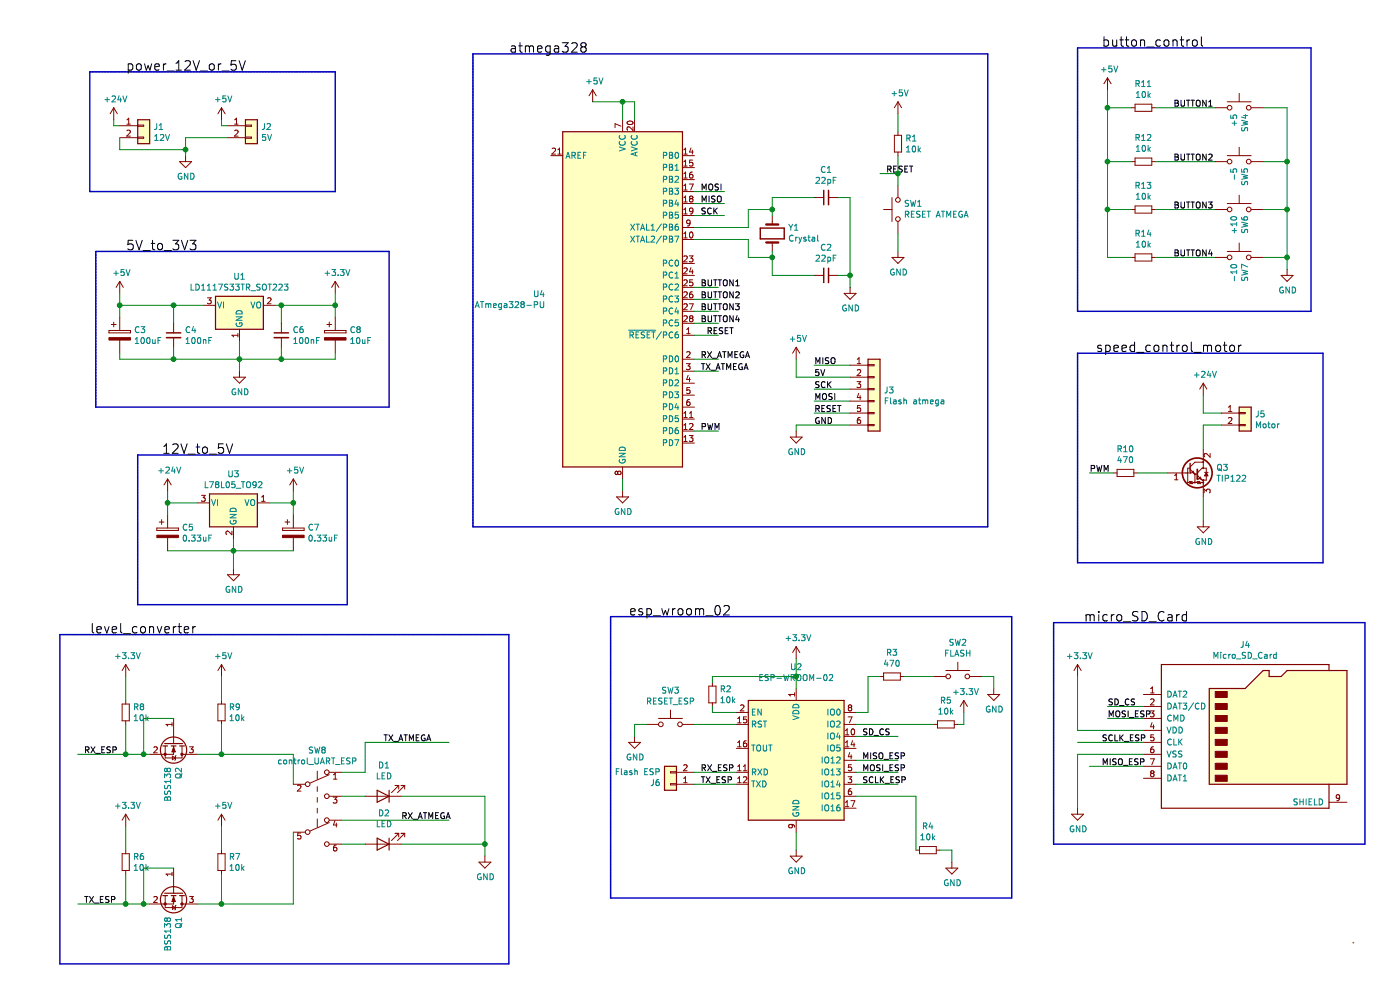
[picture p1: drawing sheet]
EESchema Schematic File Version 4
EELAYER 30 0
EELAYER END
$Descr A4 11693 8268
encoding utf-8
Sheet 1 1
Title ""
Date ""
Rev ""
Comp ""
Comment1 ""
Comment2 ""
Comment3 ""
Comment4 ""
$EndDescr
$Comp
L RF_Module:ESP-WROOM-02 U2
U 1 1
P 6650 6350
F 0 "U2" H 6650 7131 50  0000 C CNN
F 1 "ESP-WROOM-02" H 6650 7040 50  0000 C CNN
F 2 "RF_Module:ESP-WROOM-02" H 7250 5800 50  0001 C CNN
F 3 "https://www.espressif.com/sites/default/files/documentation/0c-esp-wroom-02_datasheet_en.pdf" H 6700 7850 50  0001 C CNN
	1    6650 6350
	1    0    0    -1  
$EndComp
$Comp
L MCU_Microchip_ATmega:ATmega328-PU U4
U 1 1
P 5200 2500
F 0 "U4" H 4556 2546 50  0000 R CNN
F 1 "ATmega328-PU" H 4556 2455 50  0000 R CNN
F 2 "Package_DIP:DIP-28_W7.62mm" H 5200 2500 50  0001 C CIN
F 3 "http://ww1.microchip.com/downloads/en/DeviceDoc/ATmega328_P%20AVR%20MCU%20with%20picoPower%20Technology%20Data%20Sheet%2040001984A.pdf" H 5200 2500 50  0001 C CNN
	1    5200 2500
	1    0    0    -1  
$EndComp
$Comp
L Device:C_Small C1
U 1 1
P 6900 1650
F 0 "C1" V 7129 1650 50  0000 C CNN
F 1 "22pF" V 7038 1650 50  0000 C CNN
F 2 "Capacitor_SMD:C_1210_3225Metric" H 6900 1650 50  0001 C CNN
F 3 "~" H 6900 1650 50  0001 C CNN
	1    6900 1650
	0    -1   -1   0   
$EndComp
$Comp
L Device:C_Small C2
U 1 1
P 6900 2300
F 0 "C2" V 7129 2300 50  0000 C CNN
F 1 "22pF" V 7038 2300 50  0000 C CNN
F 2 "Capacitor_SMD:C_1210_3225Metric" H 6900 2300 50  0001 C CNN
F 3 "~" H 6900 2300 50  0001 C CNN
	1    6900 2300
	0    -1   -1   0   
$EndComp
$Comp
L Device:Crystal Y1
U 1 1
P 6450 1950
F 0 "Y1" V 6496 1819 50  0000 R CNN
F 1 "Crystal" V 6405 1819 50  0000 R CNN
F 2 "Crystal:Crystal_HC52-6mm_Vertical" H 6450 1950 50  0001 C CNN
F 3 "~" H 6450 1950 50  0001 C CNN
	1    6450 1950
	0    -1   -1   0   
$EndComp
$Comp
L power:GND #PWR0101
U 1 1
P 7100 2400
F 0 "#PWR0101" H 7100 2150 50  0001 C CNN
F 1 "GND" H 7105 2227 50  0000 C CNN
F 2 "" H 7100 2400 50  0001 C CNN
F 3 "" H 7100 2400 50  0001 C CNN
	1    7100 2400
	1    0    0    -1  
$EndComp
$Comp
L Device:R_Small R1
U 1 1
P 7500 1200
F 0 "R1" H 7559 1246 50  0000 L CNN
F 1 "10k" H 7559 1155 50  0000 L CNN
F 2 "Resistor_SMD:R_0805_2012Metric" H 7500 1200 50  0001 C CNN
F 3 "~" H 7500 1200 50  0001 C CNN
	1    7500 1200
	1    0    0    -1  
$EndComp
$Comp
L Switch:SW_Push SW1
U 1 1
P 7500 1750
F 0 "SW1" V 7546 1702 50  0000 R CNN
F 1 "RESET ATMEGA" V 7455 1702 50  0000 R CNN
F 2 "Button_Switch_SMD:SW_Push_1P1T_NO_6x6mm_H9.5mm" H 7500 1950 50  0001 C CNN
F 3 "~" H 7500 1950 50  0001 C CNN
	1    7500 1750
	0    -1   -1   0   
$EndComp
$Comp
L power:+5V #PWR0102
U 1 1
P 7500 950
F 0 "#PWR0102" H 7500 800 50  0001 C CNN
F 1 "+5V" H 7515 1123 50  0000 C CNN
F 2 "" H 7500 950 50  0001 C CNN
F 3 "" H 7500 950 50  0001 C CNN
	1    7500 950 
	1    0    0    -1  
$EndComp
$Comp
L power:GND #PWR0103
U 1 1
P 7500 2100
F 0 "#PWR0103" H 7500 1850 50  0001 C CNN
F 1 "GND" H 7505 1927 50  0000 C CNN
F 2 "" H 7500 2100 50  0001 C CNN
F 3 "" H 7500 2100 50  0001 C CNN
	1    7500 2100
	1    0    0    -1  
$EndComp
Wire Wire Line
	6250 1900 6250 1750
Wire Wire Line
	6250 1750 6450 1750
Wire Wire Line
	6450 1750 6450 1800
Wire Wire Line
	6250 2000 6250 2150
Wire Wire Line
	6250 2150 6450 2150
Wire Wire Line
	6450 2150 6450 2100
Wire Wire Line
	6800 1650 6450 1650
Wire Wire Line
	6450 1650 6450 1750
Connection ~ 6450 1750
Wire Wire Line
	6800 2300 6450 2300
Wire Wire Line
	6450 2300 6450 2150
Connection ~ 6450 2150
Wire Wire Line
	7000 1650 7100 1650
Wire Wire Line
	7100 1650 7100 2300
Wire Wire Line
	7000 2300 7100 2300
Connection ~ 7100 2300
Wire Wire Line
	7100 2300 7100 2400
Wire Wire Line
	7500 950  7500 1100
Wire Wire Line
	7500 1950 7500 2100
Wire Wire Line
	7500 1450 7500 1550
Wire Wire Line
	7500 1300 7500 1450
Connection ~ 7500 1450
Wire Wire Line
	7350 1450 7500 1450
Wire Wire Line
	6000 2800 5800 2800
Text Label 7400 1450 0    50   ~ 0
RESET
Text Label 5900 2800 0    50   ~ 0
RESET
$Comp
L power:+5V #PWR0104
U 1 1
P 4950 850
F 0 "#PWR0104" H 4950 700 50  0001 C CNN
F 1 "+5V" H 4965 1023 50  0000 C CNN
F 2 "" H 4950 850 50  0001 C CNN
F 3 "" H 4950 850 50  0001 C CNN
	1    4950 850 
	1    0    0    -1  
$EndComp
$Comp
L power:GND #PWR0106
U 1 1
P 5200 4100
F 0 "#PWR0106" H 5200 3850 50  0001 C CNN
F 1 "GND" H 5205 3927 50  0000 C CNN
F 2 "" H 5200 4100 50  0001 C CNN
F 3 "" H 5200 4100 50  0001 C CNN
	1    5200 4100
	1    0    0    -1  
$EndComp
Wire Wire Line
	5200 4000 5200 4100
Wire Wire Line
	4950 850  5200 850 
Wire Wire Line
	5200 1000 5200 850 
Connection ~ 5200 850 
Wire Wire Line
	5200 850  5300 850 
Wire Wire Line
	5300 1000 5300 850 
$Comp
L Connector_Generic:Conn_01x06 J3
U 1 1
P 7300 3250
F 0 "J3" H 7380 3242 50  0000 L CNN
F 1 "Flash atmega" H 7380 3151 50  0000 L CNN
F 2 "Connector_PinSocket_2.00mm:PinSocket_2x03_P2.00mm_Vertical" H 7300 3250 50  0001 C CNN
F 3 "~" H 7300 3250 50  0001 C CNN
	1    7300 3250
	1    0    0    -1  
$EndComp
Wire Wire Line
	6800 3050 7100 3050
Wire Wire Line
	6800 3250 7100 3250
Wire Wire Line
	6800 3350 7100 3350
Wire Wire Line
	6800 3450 7100 3450
Text Label 6800 3050 0    50   ~ 0
MISO
Text Label 6800 3150 0    50   ~ 0
5V
Text Label 6800 3250 0    50   ~ 0
SCK
Text Label 6800 3350 0    50   ~ 0
MOSI
Text Label 6800 3450 0    50   ~ 0
RESET
Text Label 6800 3550 0    50   ~ 0
GND
$Comp
L power:+5V #PWR0107
U 1 1
P 6650 3000
F 0 "#PWR0107" H 6650 2850 50  0001 C CNN
F 1 "+5V" H 6665 3173 50  0000 C CNN
F 2 "" H 6650 3000 50  0001 C CNN
F 3 "" H 6650 3000 50  0001 C CNN
	1    6650 3000
	1    0    0    -1  
$EndComp
Wire Wire Line
	6650 3150 6650 3000
Wire Wire Line
	6650 3150 7100 3150
$Comp
L power:GND #PWR0108
U 1 1
P 6650 3600
F 0 "#PWR0108" H 6650 3350 50  0001 C CNN
F 1 "GND" H 6655 3427 50  0000 C CNN
F 2 "" H 6650 3600 50  0001 C CNN
F 3 "" H 6650 3600 50  0001 C CNN
	1    6650 3600
	1    0    0    -1  
$EndComp
Wire Wire Line
	6650 3600 6650 3550
Wire Wire Line
	6650 3550 7100 3550
Wire Wire Line
	5800 1900 6250 1900
Wire Wire Line
	5800 2000 6250 2000
Wire Wire Line
	6050 1800 5800 1800
Wire Wire Line
	6050 1700 5800 1700
Wire Wire Line
	6050 1600 5800 1600
Text Label 5850 1600 0    50   ~ 0
MOSI
Text Label 5850 1700 0    50   ~ 0
MISO
Text Label 5850 1800 0    50   ~ 0
SCK
$Comp
L Regulator_Linear:LD1117S33TR_SOT223 U1
U 1 1
P 2000 2550
F 0 "U1" H 2000 2792 50  0000 C CNN
F 1 "LD1117S33TR_SOT223" H 2000 2701 50  0000 C CNN
F 2 "Package_TO_SOT_SMD:SOT-223-3_TabPin2" H 2000 2750 50  0001 C CNN
F 3 "http://www.st.com/st-web-ui/static/active/en/resource/technical/document/datasheet/CD00000544.pdf" H 2100 2300 50  0001 C CNN
	1    2000 2550
	1    0    0    -1  
$EndComp
$Comp
L Device:C_Small C4
U 1 1
P 1450 2800
F 0 "C4" H 1542 2846 50  0000 L CNN
F 1 "100nF" H 1542 2755 50  0000 L CNN
F 2 "Capacitor_SMD:C_1210_3225Metric" H 1450 2800 50  0001 C CNN
F 3 "~" H 1450 2800 50  0001 C CNN
	1    1450 2800
	1    0    0    -1  
$EndComp
$Comp
L Device:C_Small C6
U 1 1
P 2350 2800
F 0 "C6" H 2442 2846 50  0000 L CNN
F 1 "100nF" H 2442 2755 50  0000 L CNN
F 2 "Capacitor_SMD:C_1210_3225Metric" H 2350 2800 50  0001 C CNN
F 3 "~" H 2350 2800 50  0001 C CNN
	1    2350 2800
	1    0    0    -1  
$EndComp
$Comp
L Device:CP C3
U 1 1
P 1000 2800
F 0 "C3" H 1118 2846 50  0000 L CNN
F 1 "100uF" H 1118 2755 50  0000 L CNN
F 2 "Capacitor_SMD:CP_Elec_4x4.5" H 1038 2650 50  0001 C CNN
F 3 "~" H 1000 2800 50  0001 C CNN
	1    1000 2800
	1    0    0    -1  
$EndComp
$Comp
L Device:CP C8
U 1 1
P 2800 2800
F 0 "C8" H 2918 2846 50  0000 L CNN
F 1 "10uF" H 2918 2755 50  0000 L CNN
F 2 "Capacitor_SMD:CP_Elec_4x4.5" H 2838 2650 50  0001 C CNN
F 3 "~" H 2800 2800 50  0001 C CNN
	1    2800 2800
	1    0    0    -1  
$EndComp
$Comp
L power:GND #PWR0109
U 1 1
P 2000 3100
F 0 "#PWR0109" H 2000 2850 50  0001 C CNN
F 1 "GND" H 2005 2927 50  0000 C CNN
F 2 "" H 2000 3100 50  0001 C CNN
F 3 "" H 2000 3100 50  0001 C CNN
	1    2000 3100
	1    0    0    -1  
$EndComp
$Comp
L power:+5V #PWR0110
U 1 1
P 1000 2450
F 0 "#PWR0110" H 1000 2300 50  0001 C CNN
F 1 "+5V" H 1015 2623 50  0000 C CNN
F 2 "" H 1000 2450 50  0001 C CNN
F 3 "" H 1000 2450 50  0001 C CNN
	1    1000 2450
	1    0    0    -1  
$EndComp
$Comp
L power:+3.3V #PWR0111
U 1 1
P 2800 2450
F 0 "#PWR0111" H 2800 2300 50  0001 C CNN
F 1 "+3.3V" H 2815 2623 50  0000 C CNN
F 2 "" H 2800 2450 50  0001 C CNN
F 3 "" H 2800 2450 50  0001 C CNN
	1    2800 2450
	1    0    0    -1  
$EndComp
Wire Wire Line
	1000 2450 1000 2550
Wire Wire Line
	1700 2550 1450 2550
Connection ~ 1000 2550
Wire Wire Line
	1000 2550 1000 2650
Wire Wire Line
	1450 2700 1450 2550
Connection ~ 1450 2550
Wire Wire Line
	1450 2550 1000 2550
Wire Wire Line
	2300 2550 2350 2550
Wire Wire Line
	2800 2550 2800 2650
Wire Wire Line
	2800 2450 2800 2550
Connection ~ 2800 2550
Wire Wire Line
	2350 2700 2350 2550
Connection ~ 2350 2550
Wire Wire Line
	2350 2550 2800 2550
Wire Wire Line
	2000 2850 2000 3000
Wire Wire Line
	1000 2950 1000 3000
Wire Wire Line
	1000 3000 1450 3000
Connection ~ 2000 3000
Wire Wire Line
	2000 3000 2000 3100
Wire Wire Line
	1450 2900 1450 3000
Connection ~ 1450 3000
Wire Wire Line
	1450 3000 2000 3000
Wire Wire Line
	2800 2950 2800 3000
Wire Wire Line
	2800 3000 2350 3000
Wire Wire Line
	2350 2900 2350 3000
Connection ~ 2350 3000
Wire Wire Line
	2350 3000 2000 3000
$Comp
L Regulator_Linear:L78L05_TO92 U3
U 1 1
P 1950 4200
F 0 "U3" H 1950 4442 50  0000 C CNN
F 1 "L78L05_TO92" H 1950 4351 50  0000 C CNN
F 2 "Package_TO_SOT_THT:TO-92_Inline" H 1950 4425 50  0001 C CIN
F 3 "http://www.st.com/content/ccc/resource/technical/document/datasheet/15/55/e5/aa/23/5b/43/fd/CD00000446.pdf/files/CD00000446.pdf/jcr:content/translations/en.CD00000446.pdf" H 1950 4150 50  0001 C CNN
	1    1950 4200
	1    0    0    -1  
$EndComp
$Comp
L Device:CP C5
U 1 1
P 1400 4450
F 0 "C5" H 1518 4496 50  0000 L CNN
F 1 "0.33uF" H 1518 4405 50  0000 L CNN
F 2 "Capacitor_SMD:CP_Elec_4x4.5" H 1438 4300 50  0001 C CNN
F 3 "~" H 1400 4450 50  0001 C CNN
	1    1400 4450
	1    0    0    -1  
$EndComp
$Comp
L Device:CP C7
U 1 1
P 2450 4450
F 0 "C7" H 2568 4496 50  0000 L CNN
F 1 "0.33uF" H 2568 4405 50  0000 L CNN
F 2 "Capacitor_SMD:CP_Elec_4x4.5" H 2488 4300 50  0001 C CNN
F 3 "~" H 2450 4450 50  0001 C CNN
	1    2450 4450
	1    0    0    -1  
$EndComp
$Comp
L power:+5V #PWR0113
U 1 1
P 2450 4100
F 0 "#PWR0113" H 2450 3950 50  0001 C CNN
F 1 "+5V" H 2465 4273 50  0000 C CNN
F 2 "" H 2450 4100 50  0001 C CNN
F 3 "" H 2450 4100 50  0001 C CNN
	1    2450 4100
	1    0    0    -1  
$EndComp
$Comp
L power:GND #PWR0114
U 1 1
P 1950 4750
F 0 "#PWR0114" H 1950 4500 50  0001 C CNN
F 1 "GND" H 1955 4577 50  0000 C CNN
F 2 "" H 1950 4750 50  0001 C CNN
F 3 "" H 1950 4750 50  0001 C CNN
	1    1950 4750
	1    0    0    -1  
$EndComp
Wire Wire Line
	1400 4100 1400 4200
Wire Wire Line
	1650 4200 1400 4200
Connection ~ 1400 4200
Wire Wire Line
	1400 4200 1400 4300
Wire Wire Line
	2450 4100 2450 4200
Wire Wire Line
	2250 4200 2450 4200
Connection ~ 2450 4200
Wire Wire Line
	2450 4200 2450 4300
Wire Wire Line
	1950 4750 1950 4600
Wire Wire Line
	1400 4600 1950 4600
Connection ~ 1950 4600
Wire Wire Line
	1950 4600 1950 4500
Wire Wire Line
	2450 4600 1950 4600
$Comp
L power:+3.3V #PWR0115
U 1 1
P 6650 5500
F 0 "#PWR0115" H 6650 5350 50  0001 C CNN
F 1 "+3.3V" H 6665 5673 50  0000 C CNN
F 2 "" H 6650 5500 50  0001 C CNN
F 3 "" H 6650 5500 50  0001 C CNN
	1    6650 5500
	1    0    0    -1  
$EndComp
$Comp
L power:GND #PWR0116
U 1 1
P 6650 7100
F 0 "#PWR0116" H 6650 6850 50  0001 C CNN
F 1 "GND" H 6655 6927 50  0000 C CNN
F 2 "" H 6650 7100 50  0001 C CNN
F 3 "" H 6650 7100 50  0001 C CNN
	1    6650 7100
	1    0    0    -1  
$EndComp
Wire Wire Line
	6650 6950 6650 7100
$Comp
L Connector:Micro_SD_Card J4
U 1 1
P 10450 6100
F 0 "J4" H 10400 6817 50  0000 C CNN
F 1 "Micro_SD_Card" H 10400 6726 50  0000 C CNN
F 2 "Connector_Card:microSD_HC_Hirose_DM3AT-SF-PEJM5" H 11600 6400 50  0001 C CNN
F 3 "http://katalog.we-online.de/em/datasheet/693072010801.pdf" H 10450 6100 50  0001 C CNN
	1    10450 6100
	1    0    0    -1  
$EndComp
$Comp
L Connector_Generic:Conn_01x02 J1
U 1 1
P 1200 1050
F 0 "J1" H 1280 1042 50  0000 L CNN
F 1 "12V" H 1280 951 50  0000 L CNN
F 2 "Connector_PinSocket_2.00mm:PinSocket_1x02_P2.00mm_Vertical" H 1200 1050 50  0001 C CNN
F 3 "~" H 1200 1050 50  0001 C CNN
	1    1200 1050
	1    0    0    -1  
$EndComp
$Comp
L Connector_Generic:Conn_01x02 J2
U 1 1
P 2100 1050
F 0 "J2" H 2180 1042 50  0000 L CNN
F 1 "5V" H 2180 951 50  0000 L CNN
F 2 "Connector_PinSocket_2.00mm:PinSocket_1x02_P2.00mm_Vertical" H 2100 1050 50  0001 C CNN
F 3 "~" H 2100 1050 50  0001 C CNN
	1    2100 1050
	1    0    0    -1  
$EndComp
$Comp
L power:+5V #PWR0118
U 1 1
P 1850 1000
F 0 "#PWR0118" H 1850 850 50  0001 C CNN
F 1 "+5V" H 1865 1173 50  0000 C CNN
F 2 "" H 1850 1000 50  0001 C CNN
F 3 "" H 1850 1000 50  0001 C CNN
	1    1850 1000
	1    0    0    -1  
$EndComp
$Comp
L power:GND #PWR0119
U 1 1
P 1550 1300
F 0 "#PWR0119" H 1550 1050 50  0001 C CNN
F 1 "GND" H 1555 1127 50  0000 C CNN
F 2 "" H 1550 1300 50  0001 C CNN
F 3 "" H 1550 1300 50  0001 C CNN
	1    1550 1300
	1    0    0    -1  
$EndComp
Wire Wire Line
	950  1000 950  1050
Wire Wire Line
	950  1050 1000 1050
Wire Wire Line
	1850 1000 1850 1050
Wire Wire Line
	1850 1050 1900 1050
Wire Wire Line
	1900 1150 1550 1150
Wire Wire Line
	1550 1150 1550 1250
Wire Wire Line
	1000 1150 1000 1250
Wire Wire Line
	1000 1250 1550 1250
Connection ~ 1550 1250
Wire Wire Line
	1550 1250 1550 1300
$Comp
L Device:R_Small R2
U 1 1
P 5950 5800
F 0 "R2" H 6009 5846 50  0000 L CNN
F 1 "10k" H 6009 5755 50  0000 L CNN
F 2 "Resistor_SMD:R_0805_2012Metric" H 5950 5800 50  0001 C CNN
F 3 "~" H 5950 5800 50  0001 C CNN
	1    5950 5800
	1    0    0    -1  
$EndComp
Wire Wire Line
	6650 5500 6650 5650
Wire Wire Line
	5950 5900 5950 5950
Wire Wire Line
	5950 5950 6150 5950
Wire Wire Line
	5950 5700 5950 5650
Wire Wire Line
	5950 5650 6650 5650
Connection ~ 6650 5650
Wire Wire Line
	6650 5650 6650 5750
$Comp
L Device:R_Small R4
U 1 1
P 7750 7100
F 0 "R4" V 7946 7100 50  0000 C CNN
F 1 "10k" V 7855 7100 50  0000 C CNN
F 2 "Resistor_SMD:R_0805_2012Metric" H 7750 7100 50  0001 C CNN
F 3 "~" H 7750 7100 50  0001 C CNN
	1    7750 7100
	0    -1   -1   0   
$EndComp
$Comp
L power:GND #PWR0120
U 1 1
P 7950 7200
F 0 "#PWR0120" H 7950 6950 50  0001 C CNN
F 1 "GND" H 7955 7027 50  0000 C CNN
F 2 "" H 7950 7200 50  0001 C CNN
F 3 "" H 7950 7200 50  0001 C CNN
	1    7950 7200
	1    0    0    -1  
$EndComp
Wire Wire Line
	7850 7100 7950 7100
Wire Wire Line
	7950 7100 7950 7200
$Comp
L Device:R_Small R5
U 1 1
P 7900 6050
F 0 "R5" V 8096 6050 50  0000 C CNN
F 1 "10k" V 8005 6050 50  0000 C CNN
F 2 "Resistor_SMD:R_0805_2012Metric" H 7900 6050 50  0001 C CNN
F 3 "~" H 7900 6050 50  0001 C CNN
	1    7900 6050
	0    -1   -1   0   
$EndComp
Wire Wire Line
	7150 6050 7800 6050
$Comp
L power:+3.3V #PWR0121
U 1 1
P 8050 5950
F 0 "#PWR0121" H 8050 5800 50  0001 C CNN
F 1 "+3.3V" H 8065 6123 50  0000 C CNN
F 2 "" H 8050 5950 50  0001 C CNN
F 3 "" H 8050 5950 50  0001 C CNN
	1    8050 5950
	1    0    0    -1  
$EndComp
Wire Wire Line
	8000 6050 8050 6050
Wire Wire Line
	8050 6050 8050 5950
$Comp
L Switch:SW_Push SW2
U 1 1
P 8000 5650
F 0 "SW2" H 8000 5935 50  0000 C CNN
F 1 "FLASH" H 8000 5844 50  0000 C CNN
F 2 "Button_Switch_SMD:SW_Push_1P1T_NO_6x6mm_H9.5mm" H 8000 5850 50  0001 C CNN
F 3 "~" H 8000 5850 50  0001 C CNN
	1    8000 5650
	1    0    0    -1  
$EndComp
$Comp
L Device:R_Small R3
U 1 1
P 7450 5650
F 0 "R3" V 7646 5650 50  0000 C CNN
F 1 "470" V 7555 5650 50  0000 C CNN
F 2 "Resistor_SMD:R_0805_2012Metric" H 7450 5650 50  0001 C CNN
F 3 "~" H 7450 5650 50  0001 C CNN
	1    7450 5650
	0    -1   -1   0   
$EndComp
$Comp
L power:GND #PWR0122
U 1 1
P 8300 5750
F 0 "#PWR0122" H 8300 5500 50  0001 C CNN
F 1 "GND" H 8305 5577 50  0000 C CNN
F 2 "" H 8300 5750 50  0001 C CNN
F 3 "" H 8300 5750 50  0001 C CNN
	1    8300 5750
	1    0    0    -1  
$EndComp
Wire Wire Line
	7150 5950 7250 5950
Wire Wire Line
	7250 5950 7250 5650
Wire Wire Line
	7250 5650 7350 5650
Wire Wire Line
	7550 5650 7800 5650
Wire Wire Line
	8200 5650 8300 5650
Wire Wire Line
	8300 5650 8300 5750
Wire Wire Line
	7650 6650 7650 7100
Wire Wire Line
	7150 6650 7650 6650
$Comp
L power:+3.3V #PWR0123
U 1 1
P 9000 5650
F 0 "#PWR0123" H 9000 5500 50  0001 C CNN
F 1 "+3.3V" H 9015 5823 50  0000 C CNN
F 2 "" H 9000 5650 50  0001 C CNN
F 3 "" H 9000 5650 50  0001 C CNN
	1    9000 5650
	1    0    0    -1  
$EndComp
Wire Wire Line
	9000 5650 9000 6100
$Comp
L power:GND #PWR0124
U 1 1
P 9000 6750
F 0 "#PWR0124" H 9000 6500 50  0001 C CNN
F 1 "GND" H 9005 6577 50  0000 C CNN
F 2 "" H 9000 6750 50  0001 C CNN
F 3 "" H 9000 6750 50  0001 C CNN
	1    9000 6750
	1    0    0    -1  
$EndComp
Wire Wire Line
	9000 6300 9000 6750
Wire Wire Line
	9000 6100 9550 6100
Wire Wire Line
	9000 6300 9550 6300
Wire Wire Line
	9250 5900 9550 5900
Text Label 9250 5900 0    50   ~ 0
SD_CS
Wire Wire Line
	9250 6000 9550 6000
Text Label 9250 6000 0    50   ~ 0
MOSI_ESP
Wire Wire Line
	9000 6200 9550 6200
Text Label 9200 6200 0    50   ~ 0
SCLK_ESP
Wire Wire Line
	9100 6400 9550 6400
Text Label 9200 6400 0    50   ~ 0
MISO_ESP
Wire Wire Line
	7150 6150 7500 6150
Wire Wire Line
	7150 6450 7500 6450
Text Label 7200 6150 0    50   ~ 0
SD_CS
Text Label 7200 6450 0    50   ~ 0
MOSI_ESP
Wire Wire Line
	7500 6550 7150 6550
Text Label 7200 6550 0    50   ~ 0
SCLK_ESP
Wire Wire Line
	7500 6350 7150 6350
Text Label 7200 6350 0    50   ~ 0
MISO_ESP
Wire Wire Line
	5800 6450 6150 6450
Wire Wire Line
	5800 6550 6150 6550
Text Label 5850 6450 0    50   ~ 0
RX_ESP
Text Label 5850 6550 0    50   ~ 0
TX_ESP
Wire Wire Line
	6000 3000 5800 3000
Wire Wire Line
	6000 3100 5800 3100
Text Label 5850 3000 0    50   ~ 0
RX_ATMEGA
Text Label 5850 3100 0    50   ~ 0
TX_ATMEGA
$Comp
L Device:R_Small R11
U 1 1
P 9550 900
F 0 "R11" V 9746 900 50  0000 C CNN
F 1 "10k" V 9655 900 50  0000 C CNN
F 2 "Resistor_SMD:R_0805_2012Metric" H 9550 900 50  0001 C CNN
F 3 "~" H 9550 900 50  0001 C CNN
	1    9550 900 
	0    -1   -1   0   
$EndComp
$Comp
L Device:R_Small R12
U 1 1
P 9550 1350
F 0 "R12" V 9746 1350 50  0000 C CNN
F 1 "10k" V 9655 1350 50  0000 C CNN
F 2 "Resistor_SMD:R_0805_2012Metric" H 9550 1350 50  0001 C CNN
F 3 "~" H 9550 1350 50  0001 C CNN
	1    9550 1350
	0    -1   -1   0   
$EndComp
$Comp
L Device:R_Small R13
U 1 1
P 9550 1750
F 0 "R13" V 9746 1750 50  0000 C CNN
F 1 "10k" V 9655 1750 50  0000 C CNN
F 2 "Resistor_SMD:R_0805_2012Metric" H 9550 1750 50  0001 C CNN
F 3 "~" H 9550 1750 50  0001 C CNN
	1    9550 1750
	0    -1   -1   0   
$EndComp
$Comp
L Device:R_Small R14
U 1 1
P 9550 2150
F 0 "R14" V 9746 2150 50  0000 C CNN
F 1 "10k" V 9655 2150 50  0000 C CNN
F 2 "Resistor_SMD:R_0805_2012Metric" H 9550 2150 50  0001 C CNN
F 3 "~" H 9550 2150 50  0001 C CNN
	1    9550 2150
	0    -1   -1   0   
$EndComp
$Comp
L power:+5V #PWR08
U 1 1
P 9250 750
F 0 "#PWR08" H 9250 600 50  0001 C CNN
F 1 "+5V" H 9265 923 50  0000 C CNN
F 2 "" H 9250 750 50  0001 C CNN
F 3 "" H 9250 750 50  0001 C CNN
	1    9250 750 
	1    0    0    -1  
$EndComp
$Comp
L power:GND #PWR09
U 1 1
P 10750 2250
F 0 "#PWR09" H 10750 2000 50  0001 C CNN
F 1 "GND" H 10755 2077 50  0000 C CNN
F 2 "" H 10750 2250 50  0001 C CNN
F 3 "" H 10750 2250 50  0001 C CNN
	1    10750 2250
	1    0    0    -1  
$EndComp
$Comp
L Switch:SW_Push SW4
U 1 1
P 10350 900
F 0 "SW4" V 10396 852 50  0000 R CNN
F 1 "+5" V 10305 852 50  0000 R CNN
F 2 "Button_Switch_SMD:SW_Push_1P1T_NO_6x6mm_H9.5mm" H 10350 1100 50  0001 C CNN
F 3 "~" H 10350 1100 50  0001 C CNN
	1    10350 900 
	1    0    0    -1  
$EndComp
$Comp
L Switch:SW_Push SW5
U 1 1
P 10350 1350
F 0 "SW5" V 10396 1302 50  0000 R CNN
F 1 "-5" V 10305 1302 50  0000 R CNN
F 2 "Button_Switch_SMD:SW_Push_1P1T_NO_6x6mm_H9.5mm" H 10350 1550 50  0001 C CNN
F 3 "~" H 10350 1550 50  0001 C CNN
	1    10350 1350
	1    0    0    -1  
$EndComp
$Comp
L Switch:SW_Push SW6
U 1 1
P 10350 1750
F 0 "SW6" V 10396 1702 50  0000 R CNN
F 1 "+10" V 10305 1702 50  0000 R CNN
F 2 "Button_Switch_SMD:SW_Push_1P1T_NO_6x6mm_H9.5mm" H 10350 1950 50  0001 C CNN
F 3 "~" H 10350 1950 50  0001 C CNN
	1    10350 1750
	1    0    0    -1  
$EndComp
$Comp
L Switch:SW_Push SW7
U 1 1
P 10350 2150
F 0 "SW7" V 10396 2102 50  0000 R CNN
F 1 "-10" V 10305 2102 50  0000 R CNN
F 2 "Button_Switch_SMD:SW_Push_1P1T_NO_6x6mm_H9.5mm" H 10350 2350 50  0001 C CNN
F 3 "~" H 10350 2350 50  0001 C CNN
	1    10350 2150
	1    0    0    -1  
$EndComp
Wire Wire Line
	9250 750  9250 900 
Wire Wire Line
	9250 2150 9450 2150
Wire Wire Line
	9450 1750 9250 1750
Connection ~ 9250 1750
Wire Wire Line
	9250 1750 9250 2150
Wire Wire Line
	9450 1350 9250 1350
Connection ~ 9250 1350
Wire Wire Line
	9250 1350 9250 1750
Wire Wire Line
	9450 900  9250 900 
Connection ~ 9250 900 
Wire Wire Line
	9250 900  9250 1350
Wire Wire Line
	9650 900  10150 900 
Wire Wire Line
	9650 1350 10150 1350
Wire Wire Line
	9650 1750 10150 1750
Wire Wire Line
	9650 2150 10150 2150
Wire Wire Line
	10550 900  10750 900 
Wire Wire Line
	10750 900  10750 1350
Wire Wire Line
	10550 2150 10750 2150
Connection ~ 10750 2150
Wire Wire Line
	10750 2150 10750 2250
Wire Wire Line
	10550 1750 10750 1750
Connection ~ 10750 1750
Wire Wire Line
	10750 1750 10750 2150
Wire Wire Line
	10550 1350 10750 1350
Connection ~ 10750 1350
Wire Wire Line
	10750 1350 10750 1750
Wire Wire Line
	6000 2400 5800 2400
Wire Wire Line
	6000 2500 5800 2500
Wire Wire Line
	6000 2600 5800 2600
Wire Wire Line
	6000 2700 5800 2700
Text Label 5850 2400 0    50   ~ 0
BUTTON1
Text Label 5850 2500 0    50   ~ 0
BUTTON2
Text Label 5850 2600 0    50   ~ 0
BUTTON3
Text Label 5850 2700 0    50   ~ 0
BUTTON4
Text Label 9800 900  0    50   ~ 0
BUTTON1
Text Label 9800 1350 0    50   ~ 0
BUTTON2
Text Label 9800 1750 0    50   ~ 0
BUTTON3
Text Label 9800 2150 0    50   ~ 0
BUTTON4
$Comp
L Transistor_FET:BSS138 Q1
U 1 1
P 1450 7450
F 0 "Q1" H 1654 7496 50  0000 L CNN
F 1 "BSS138" H 1654 7405 50  0000 L CNN
F 2 "Package_TO_SOT_SMD:SOT-23" H 1650 7375 50  0001 L CIN
F 3 "https://www.fairchildsemi.com/datasheets/BS/BSS138.pdf" H 1450 7450 50  0001 L CNN
	1    1450 7450
	0    1    1    0   
$EndComp
$Comp
L Device:R_Small R6
U 1 1
P 1050 7200
F 0 "R6" H 1109 7246 50  0000 L CNN
F 1 "10k" H 1109 7155 50  0000 L CNN
F 2 "Resistor_SMD:R_0805_2012Metric" H 1050 7200 50  0001 C CNN
F 3 "~" H 1050 7200 50  0001 C CNN
	1    1050 7200
	1    0    0    -1  
$EndComp
$Comp
L Device:R_Small R7
U 1 1
P 1850 7200
F 0 "R7" H 1909 7246 50  0000 L CNN
F 1 "10k" H 1909 7155 50  0000 L CNN
F 2 "Resistor_SMD:R_0805_2012Metric" H 1850 7200 50  0001 C CNN
F 3 "~" H 1850 7200 50  0001 C CNN
	1    1850 7200
	1    0    0    -1  
$EndComp
$Comp
L power:+3.3V #PWR02
U 1 1
P 1050 6900
F 0 "#PWR02" H 1050 6750 50  0001 C CNN
F 1 "+3.3V" H 1065 7073 50  0000 C CNN
F 2 "" H 1050 6900 50  0001 C CNN
F 3 "" H 1050 6900 50  0001 C CNN
	1    1050 6900
	1    0    0    -1  
$EndComp
$Comp
L power:+5V #PWR03
U 1 1
P 1850 6900
F 0 "#PWR03" H 1850 6750 50  0001 C CNN
F 1 "+5V" H 1865 7073 50  0000 C CNN
F 2 "" H 1850 6900 50  0001 C CNN
F 3 "" H 1850 6900 50  0001 C CNN
	1    1850 6900
	1    0    0    -1  
$EndComp
Wire Wire Line
	1050 6900 1050 7100
Wire Wire Line
	1050 7300 1050 7550
Wire Wire Line
	1050 7550 1200 7550
Wire Wire Line
	1450 7250 1200 7250
Wire Wire Line
	1200 7250 1200 7550
Connection ~ 1200 7550
Wire Wire Line
	1200 7550 1250 7550
Wire Wire Line
	1650 7550 1850 7550
Wire Wire Line
	1850 7550 1850 7300
Wire Wire Line
	1850 7100 1850 6900
Connection ~ 1850 7550
Wire Wire Line
	650  7550 1050 7550
Connection ~ 1050 7550
Connection ~ 1050 6300
Wire Wire Line
	650  6300 1050 6300
Connection ~ 1850 6300
Wire Wire Line
	1850 5850 1850 5650
Wire Wire Line
	1850 6300 1850 6050
Wire Wire Line
	1650 6300 1850 6300
Wire Wire Line
	1200 6300 1250 6300
Connection ~ 1200 6300
Wire Wire Line
	1200 6000 1200 6300
Wire Wire Line
	1450 6000 1200 6000
Wire Wire Line
	1050 6300 1200 6300
Wire Wire Line
	1050 6050 1050 6300
Wire Wire Line
	1050 5650 1050 5850
$Comp
L power:+5V #PWR05
U 1 1
P 1850 5650
F 0 "#PWR05" H 1850 5500 50  0001 C CNN
F 1 "+5V" H 1865 5823 50  0000 C CNN
F 2 "" H 1850 5650 50  0001 C CNN
F 3 "" H 1850 5650 50  0001 C CNN
	1    1850 5650
	1    0    0    -1  
$EndComp
$Comp
L power:+3.3V #PWR04
U 1 1
P 1050 5650
F 0 "#PWR04" H 1050 5500 50  0001 C CNN
F 1 "+3.3V" H 1065 5823 50  0000 C CNN
F 2 "" H 1050 5650 50  0001 C CNN
F 3 "" H 1050 5650 50  0001 C CNN
	1    1050 5650
	1    0    0    -1  
$EndComp
$Comp
L Device:R_Small R9
U 1 1
P 1850 5950
F 0 "R9" H 1909 5996 50  0000 L CNN
F 1 "10k" H 1909 5905 50  0000 L CNN
F 2 "Resistor_SMD:R_0805_2012Metric" H 1850 5950 50  0001 C CNN
F 3 "~" H 1850 5950 50  0001 C CNN
	1    1850 5950
	1    0    0    -1  
$EndComp
$Comp
L Device:R_Small R8
U 1 1
P 1050 5950
F 0 "R8" H 1109 5996 50  0000 L CNN
F 1 "10k" H 1109 5905 50  0000 L CNN
F 2 "Resistor_SMD:R_0805_2012Metric" H 1050 5950 50  0001 C CNN
F 3 "~" H 1050 5950 50  0001 C CNN
	1    1050 5950
	1    0    0    -1  
$EndComp
$Comp
L Transistor_FET:BSS138 Q2
U 1 1
P 1450 6200
F 0 "Q2" H 1654 6246 50  0000 L CNN
F 1 "BSS138" H 1654 6155 50  0000 L CNN
F 2 "Package_TO_SOT_SMD:SOT-23" H 1650 6125 50  0001 L CIN
F 3 "https://www.fairchildsemi.com/datasheets/BS/BSS138.pdf" H 1450 6200 50  0001 L CNN
	1    1450 6200
	0    1    1    0   
$EndComp
Text Label 3200 6200 0    50   ~ 0
TX_ATMEGA
Text Label 3350 6850 0    50   ~ 0
RX_ATMEGA
Text Label 700  7550 0    50   ~ 0
TX_ESP
Text Label 700  6300 0    50   ~ 0
RX_ESP
$Comp
L Switch:SW_Push SW3
U 1 1
P 5600 6050
F 0 "SW3" H 5600 6335 50  0000 C CNN
F 1 "RESET_ESP" H 5600 6244 50  0000 C CNN
F 2 "Button_Switch_SMD:SW_Push_1P1T_NO_6x6mm_H9.5mm" H 5600 6250 50  0001 C CNN
F 3 "~" H 5600 6250 50  0001 C CNN
	1    5600 6050
	1    0    0    -1  
$EndComp
$Comp
L power:GND #PWR01
U 1 1
P 5300 6150
F 0 "#PWR01" H 5300 5900 50  0001 C CNN
F 1 "GND" H 5305 5977 50  0000 C CNN
F 2 "" H 5300 6150 50  0001 C CNN
F 3 "" H 5300 6150 50  0001 C CNN
	1    5300 6150
	1    0    0    -1  
$EndComp
Wire Wire Line
	5800 6050 6150 6050
Wire Wire Line
	5300 6150 5300 6050
Wire Wire Line
	5300 6050 5400 6050
$Comp
L Transistor_BJT:TIP122 Q3
U 1 1
P 9950 3950
F 0 "Q3" H 10157 3996 50  0000 L CNN
F 1 "TIP122" H 10157 3905 50  0000 L CNN
F 2 "Package_TO_SOT_THT:TO-220-3_Vertical" H 10150 3875 50  0001 L CIN
F 3 "http://www.fairchildsemi.com/ds/TI/TIP120.pdf" H 9950 3950 50  0001 L CNN
	1    9950 3950
	1    0    0    -1  
$EndComp
$Comp
L Device:R_Small R10
U 1 1
P 9400 3950
F 0 "R10" V 9596 3950 50  0000 C CNN
F 1 "470" V 9505 3950 50  0000 C CNN
F 2 "Resistor_SMD:R_0805_2012Metric" H 9400 3950 50  0001 C CNN
F 3 "~" H 9400 3950 50  0001 C CNN
	1    9400 3950
	0    -1   -1   0   
$EndComp
$Comp
L power:GND #PWR07
U 1 1
P 10050 4350
F 0 "#PWR07" H 10050 4100 50  0001 C CNN
F 1 "GND" H 10055 4177 50  0000 C CNN
F 2 "" H 10050 4350 50  0001 C CNN
F 3 "" H 10050 4350 50  0001 C CNN
	1    10050 4350
	1    0    0    -1  
$EndComp
$Comp
L Connector_Generic:Conn_01x02 J5
U 1 1
P 10400 3450
F 0 "J5" H 10480 3442 50  0000 L CNN
F 1 "Motor" H 10480 3351 50  0000 L CNN
F 2 "Connector_PinHeader_2.00mm:PinHeader_1x02_P2.00mm_Vertical" H 10400 3450 50  0001 C CNN
F 3 "~" H 10400 3450 50  0001 C CNN
	1    10400 3450
	1    0    0    -1  
$EndComp
$Comp
L power:+24V #PWR06
U 1 1
P 10050 3300
F 0 "#PWR06" H 10050 3150 50  0001 C CNN
F 1 "+24V" H 10065 3473 50  0000 C CNN
F 2 "" H 10050 3300 50  0001 C CNN
F 3 "" H 10050 3300 50  0001 C CNN
	1    10050 3300
	1    0    0    -1  
$EndComp
Wire Wire Line
	10050 3300 10050 3450
Wire Wire Line
	10050 3450 10200 3450
Wire Wire Line
	10200 3550 10050 3550
Wire Wire Line
	10050 3550 10050 3750
Wire Wire Line
	10050 4150 10050 4350
Wire Wire Line
	9500 3950 9750 3950
Wire Wire Line
	9100 3950 9300 3950
Wire Wire Line
	6000 3600 5800 3600
Text Label 5850 3600 0    50   ~ 0
PWM
Text Label 9100 3950 0    50   ~ 0
PWM
Wire Notes Line
	750  600  2800 600 
Wire Notes Line width 12 style solid
	2800 600  2800 1600
Wire Notes Line width 12 style solid
	2800 1600 750  1600
Wire Notes Line width 12 style solid
	750  1600 750  600 
Wire Notes Line width 12 style solid
	750  600  2800 600 
Wire Notes Line
	800  2100 800  3400
Wire Notes Line width 12 style solid
	800  3400 3250 3400
Wire Notes Line width 12 style solid
	3250 3400 3250 2100
Wire Notes Line width 12 style solid
	3250 2100 800  2100
Wire Notes Line width 12 style solid
	800  2100 800  3400
Wire Notes Line
	1150 3800 1150 5050
Wire Notes Line width 12 style solid
	1150 5050 2900 5050
Wire Notes Line width 12 style solid
	2900 5050 2900 3800
Wire Notes Line width 12 style solid
	2900 3800 1150 3800
Wire Notes Line width 12 style solid
	1150 3800 1150 5050
Wire Notes Line
	3950 450  3950 4400
Wire Notes Line width 12 style solid
	3950 4400 8250 4400
Wire Notes Line width 12 style solid
	8250 4400 8250 450 
Wire Notes Line width 12 style solid
	8250 450  3950 450 
Wire Notes Line width 12 style solid
	3950 450  3950 4400
Wire Notes Line
	5100 5150 5100 7500
Wire Notes Line width 12 style solid
	5100 7500 8450 7500
Wire Notes Line width 12 style solid
	8450 7500 8450 5150
Wire Notes Line width 12 style solid
	8450 5150 5100 5150
Wire Notes Line width 12 style solid
	5100 5150 5100 7500
Wire Notes Line
	8800 5200 8800 7050
Wire Notes Line width 12 style solid
	8800 7050 11400 7050
Wire Notes Line width 12 style solid
	11400 7050 11400 5200
Wire Notes Line width 12 style solid
	11400 5200 8800 5200
Wire Notes Line width 12 style solid
	8800 5200 8800 7050
Wire Notes Line
	9000 2950 9000 4700
Wire Notes Line width 12 style solid
	9000 4700 11050 4700
Wire Notes Line width 12 style solid
	11050 4700 11050 2950
Wire Notes Line width 12 style solid
	11050 2950 9000 2950
Wire Notes Line width 12 style solid
	9000 2950 9000 4700
Wire Notes Line
	9000 400  9000 2600
Wire Notes Line width 12 style solid
	9000 2600 10950 2600
Wire Notes Line width 12 style solid
	10950 2600 10950 400 
Wire Notes Line width 12 style solid
	10950 400  9000 400 
Wire Notes Line width 12 style solid
	9000 400  9000 2600
Text Label 5250 5150 0    79   ~ 0
esp_wroom_02
Text Label 9050 5200 0    79   ~ 0
micro_SD_Card
Text Label 9150 2950 0    79   ~ 0
speed_control_motor
Text Label 9200 400  0    79   ~ 0
button_control
Text Label 4250 450  0    79   ~ 0
atmega328
Text Label 1050 600  0    79   ~ 0
power_12V_or_5V
Text Label 1050 2100 0    79   ~ 0
5V_to_3V3
Text Label 1350 3800 0    79   ~ 0
12V_to_5V
$Comp
L Connector_Generic:Conn_01x02 J6
U 1 1
P 5600 6550
F 0 "J6" H 5680 6542 50  0000 L CNN
F 1 "Flash ESP" H 5680 6451 50  0000 L CNN
F 2 "Connector_PinHeader_2.00mm:PinHeader_1x02_P2.00mm_Vertical" H 5600 6550 50  0001 C CNN
F 3 "~" H 5600 6550 50  0001 C CNN
	1    5600 6550
	-1   0    0    1   
$EndComp
$Comp
L Switch:SW_Push_DPDT SW8
U 1 1
P 2650 6750
F 0 "SW8" H 2650 7235 50  0000 C CNN
F 1 "control_UART_ESP" H 2650 7144 50  0000 C CNN
F 2 "Button_Switch_THT:SW_CuK_JS202011CQN_DPDT_Straight" H 2650 6950 50  0001 C CNN
F 3 "~" H 2650 6950 50  0001 C CNN
	1    2650 6750
	1    0    0    -1  
$EndComp
$Comp
L Device:LED D1
U 1 1
P 3200 6650
F 0 "D1" H 3193 6395 50  0000 C CNN
F 1 "LED" H 3193 6486 50  0000 C CNN
F 2 "LED_SMD:LED_0805_2012Metric" H 3200 6650 50  0001 C CNN
F 3 "~" H 3200 6650 50  0001 C CNN
	1    3200 6650
	-1   0    0    1   
$EndComp
$Comp
L Device:LED D2
U 1 1
P 3200 7050
F 0 "D2" H 3193 6795 50  0000 C CNN
F 1 "LED" H 3193 6886 50  0000 C CNN
F 2 "LED_SMD:LED_0805_2012Metric" H 3200 7050 50  0001 C CNN
F 3 "~" H 3200 7050 50  0001 C CNN
	1    3200 7050
	-1   0    0    1   
$EndComp
Wire Wire Line
	2450 6300 2450 6550
Wire Wire Line
	1850 6300 2450 6300
Wire Wire Line
	2450 7550 2450 6950
Wire Wire Line
	1850 7550 2450 7550
Wire Wire Line
	2850 6450 3050 6450
Wire Wire Line
	3050 6450 3050 6200
Wire Wire Line
	2850 6850 3750 6850
Wire Wire Line
	3050 6200 3750 6200
Wire Wire Line
	2850 7050 3050 7050
Wire Wire Line
	2850 6650 3050 6650
$Comp
L power:GND #PWR0125
U 1 1
P 4050 7150
F 0 "#PWR0125" H 4050 6900 50  0001 C CNN
F 1 "GND" H 4055 6977 50  0000 C CNN
F 2 "" H 4050 7150 50  0001 C CNN
F 3 "" H 4050 7150 50  0001 C CNN
	1    4050 7150
	1    0    0    -1  
$EndComp
Wire Wire Line
	3350 6650 4050 6650
Wire Wire Line
	4050 6650 4050 7050
Wire Wire Line
	3350 7050 4050 7050
Connection ~ 4050 7050
Wire Wire Line
	4050 7050 4050 7150
Wire Notes Line
	500  5300 4250 5300
Wire Notes Line width 12 style solid
	4250 5300 4250 8050
Wire Notes Line width 12 style solid
	4250 8050 500  8050
Wire Notes Line width 12 style solid
	500  8050 500  5300
Wire Notes Line width 12 style solid
	500  5300 4250 5300
Text Label 750  5300 0    79   ~ 0
level_converter
$Comp
L power:+24V #PWR0117
U 1 1
P 950 1000
F 0 "#PWR0117" H 950 850 50  0001 C CNN
F 1 "+24V" H 965 1173 50  0000 C CNN
F 2 "" H 950 1000 50  0001 C CNN
F 3 "" H 950 1000 50  0001 C CNN
	1    950  1000
	1    0    0    -1  
$EndComp
$Comp
L power:+24V #PWR0105
U 1 1
P 1400 4100
F 0 "#PWR0105" H 1400 3950 50  0001 C CNN
F 1 "+24V" H 1415 4273 50  0000 C CNN
F 2 "" H 1400 4100 50  0001 C CNN
F 3 "" H 1400 4100 50  0001 C CNN
	1    1400 4100
	1    0    0    -1  
$EndComp
$EndSCHEMATC
